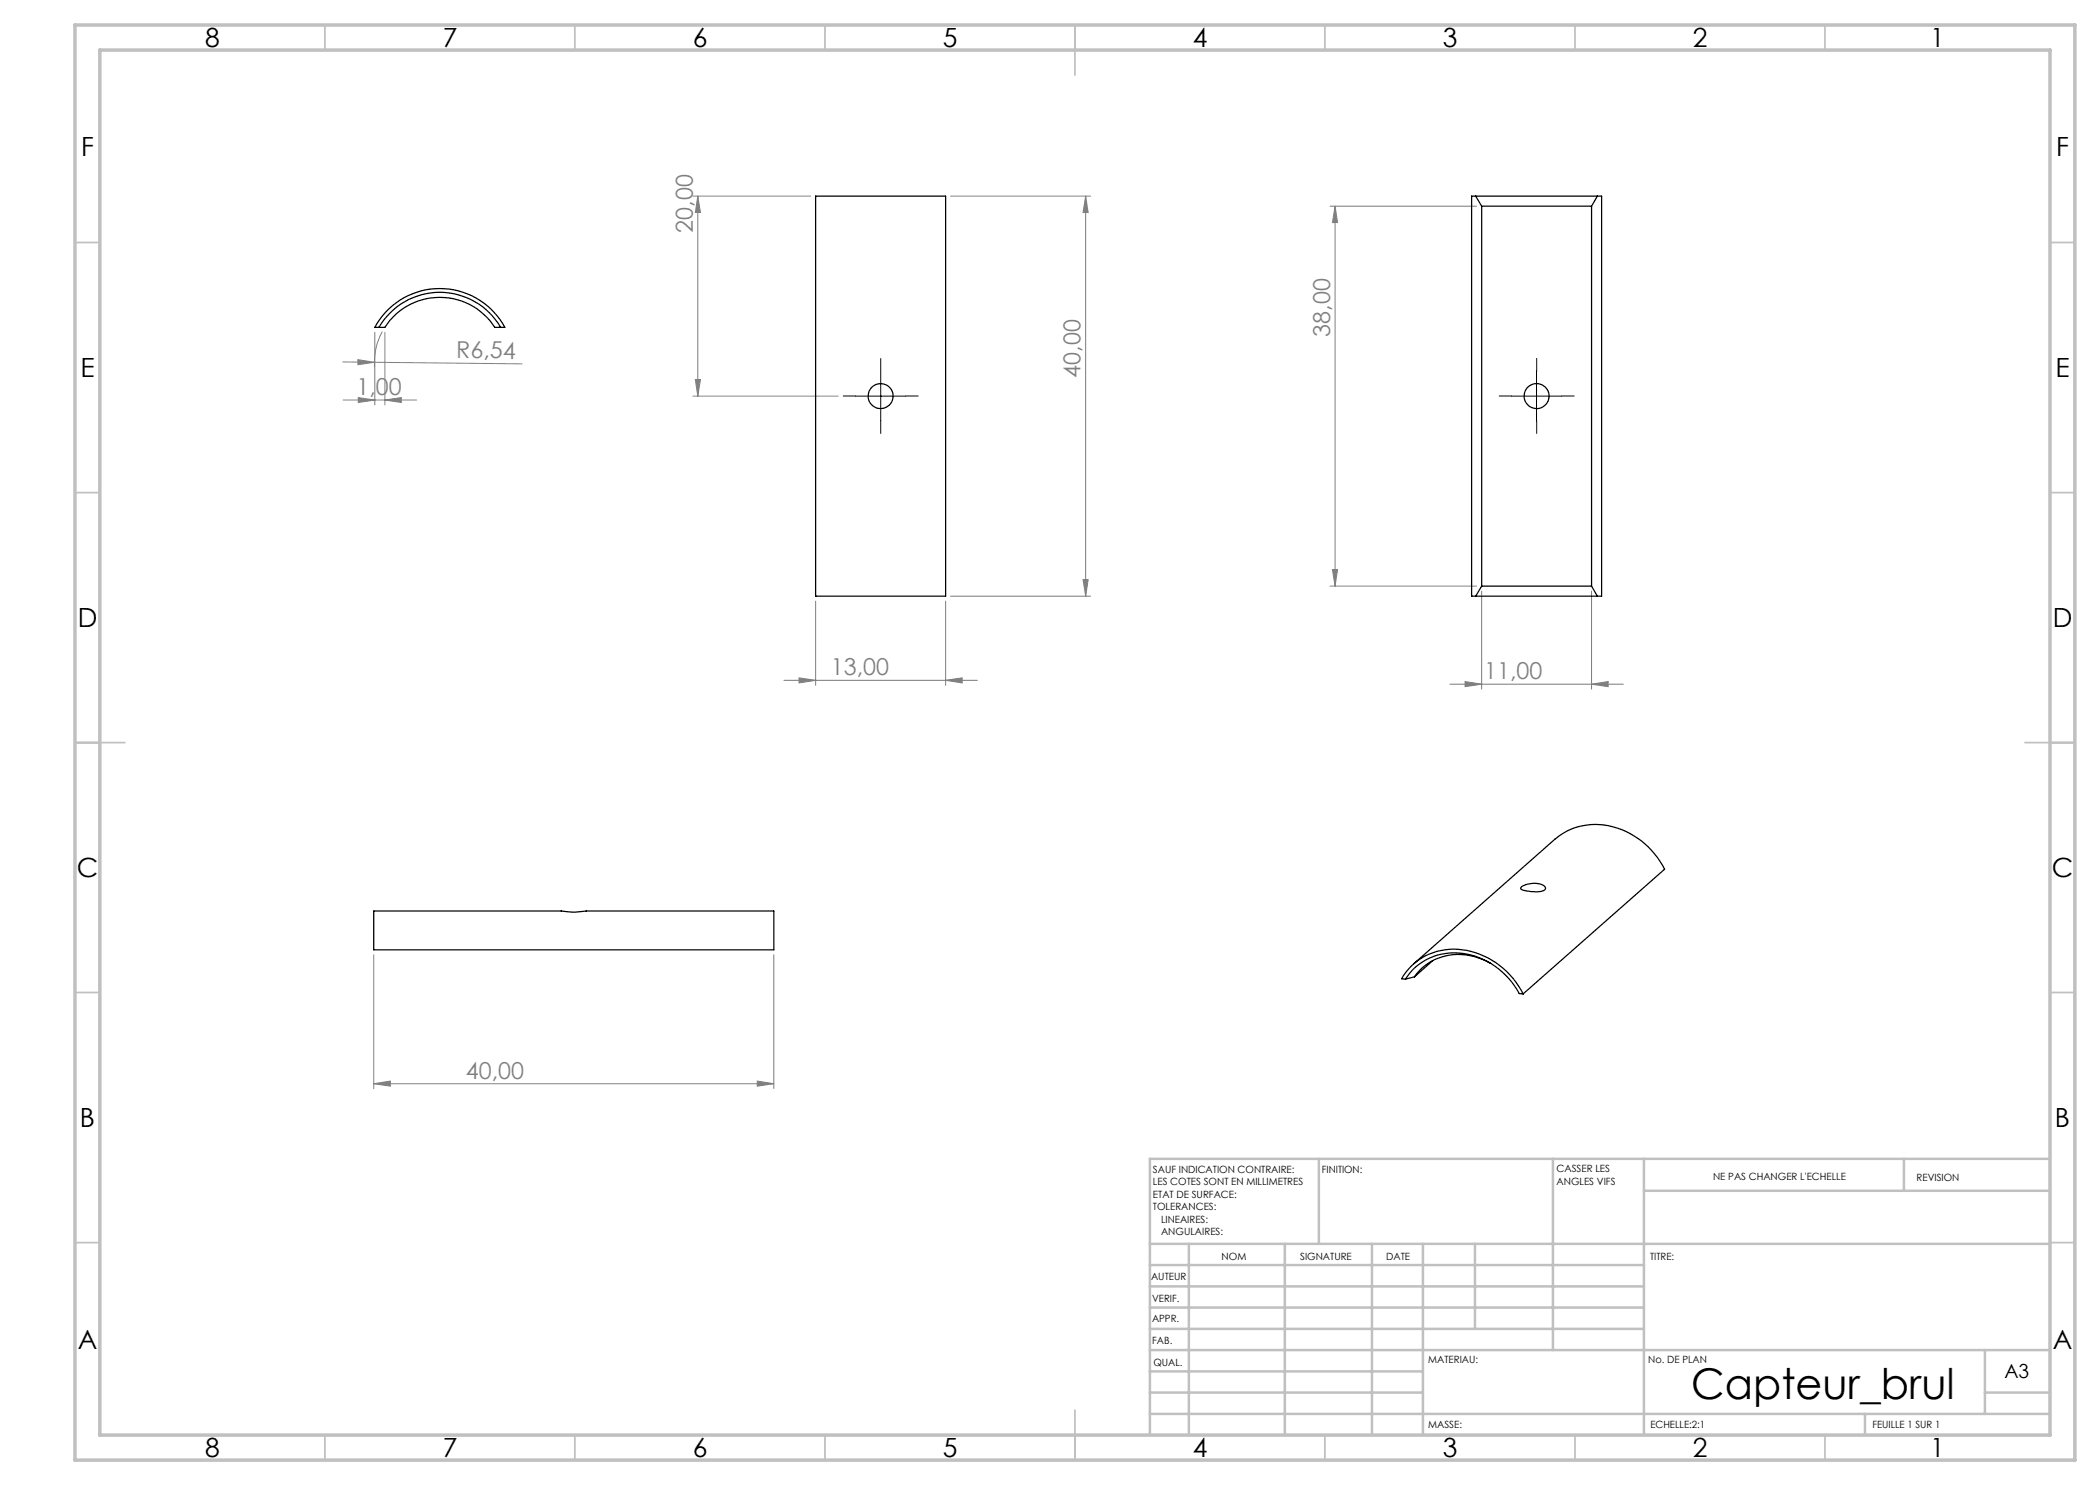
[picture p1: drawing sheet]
<svg xmlns="http://www.w3.org/2000/svg" width="420mm" height="297mm" viewBox="0 0 420 297" stroke-linecap="round" stroke-linejoin="round" font-family="sans-serif">
<g fill="none" stroke="#808080" stroke-width=".2">
<path d="M138.6 39.2h23.5M139.6 39.2l.5 3.3h-1zM139.6 39.2v40M190.1 39.2h28M217.1 39.2l.5 3.3h-1zM217.1 39.2v80M266 41.2h29.3M267 41.2v76M267 41.2l.5 3.3h-1zM68.5 72.4l35.9 .4M71.6 71.9l3.3 .6-3.3 .5zM71.6 79.5l3.4 .5-3.4 .5z"/>
<path d="M75 66.5v14.5M76.4 66.3a13.4 13.4 0 0 0-1.5 7.1M77 66.5v14.5M138.6 79.2h29M139.1 75.9h1l-.5 3.3zM68.6 80h14.7M77 80l3.3-.5v1zM190.1 119.2h28M216.6 115.9h1l-.5 3.3zM266 117.2h29.3M266.5 113.9h1l-.5 3.3zM296.3 118.2v19.6"/>
<path d="M318.3 118.2v19.6M156.8 136.1h38.7M159.8 135.6l3.3 .5-3.3 .5zM163.1 120.2v16.9M189.1 136.1l3.3-.5v1zM189.1 120.2v16.9M290 136.8h34.7M293 136.3l3.3 .5-3.3 .5zM318.3 136.8l3.3-.5v1zM74.8 191v26.7M154.8 191v26.7M74.8 216.7l3.3-.5v1z"/>
<path d="M74.8 216.7h80M151.4 216.2l3.4 .5-3.4 .5z"/>
</g>
<path d="M171.1 79.2h-2.5M176.1 74.2v-2.5M181.1 79.2h2.5M302.3 79.2h-2.5M307.3 74.2v-2.5M312.3 79.2h2.5M176.1 84.2v2.5M307.3 84.2v2.5" fill="none" stroke="#000" stroke-width=".2" stroke-dasharray="30.5 1.3 1.3 1.3"/>
<path d="M171.1 79.2h10M176.1 74.2v10M302.3 79.2h10M307.3 74.2v10" fill="none" stroke="#000" stroke-width=".2"/>
<g fill="none" stroke="#c0c0c0" stroke-width=".35">
<path d="M65 5v5M115 5v5M165 5v5M215 5v10M265 5v5M315 5v5M365 5v5M15 48.5h5M410 48.5h5M15 98.5h5M410 98.5h5M15 148.5h10"/>
<path d="M405 148.5h10M15 198.5h5M410 198.5h5M15 248.5h5M410 248.5h5M65 287v5M115 287v5M165 287v5M215 282v10M265 287v5M315 287v5M365 287v5"/>
</g>
<g fill="none" stroke="#c0c0c0" stroke-width=".5">
<path d="M263.8 231.8v17M310.6 231.8v38.2M328.8 231.8v55.2M328.8 238.2h81.2M380.8 231.8v6.4M410 231.8h-180v55.2M230 248.8h180M230 257.3h98.8M230 253h98.8M237.8 248.8v38.2M257 248.8v38.2M274.4 248.8v38.2"/>
<path d="M284.6 248.8v38.2M295 248.8v17M230 265.8h98.8M230 261.5h98.8M230 278.5h54.6M230 274.3h54.6M230 270h180M397 278.5h13M397 270v12.8M230 282.8h180M373 282.8v4.2"/>
</g>
<path d="M15 5h400v287h-400zM20 10h390v277h-390z" fill="none" stroke="#c0c0c0" stroke-width=".7"/>
<g fill="#808080">
<path d="M71.6 71.9l3.3 .6-3.3 .5z"/>
<path d="M189.1 136.1l3.3-.5v1zM159.8 135.6l3.3 .5-3.3 .5z"/>
<path d="M293 136.3l3.3 .5-3.3 .5zM318.3 136.8l3.3-.5v1zM74.8 216.7l3.3-.5v1zM151.4 216.2l3.4 .5-3.4 .5z"/>
<path d="M77 80l3.3-.5v1zM71.6 79.5l3.4 .5-3.4 .5z"/>
<path d="M216.6 115.9h1l-.5 3.3zM217.1 39.2l.5 3.3h-1zM139.1 75.9h1l-.5 3.3zM139.6 39.2l.5 3.3h-1z"/>
<path d="M267 41.2l.5 3.3h-1zM266.5 113.9h1l-.5 3.3z"/>
</g>
<g fill="none" stroke="#000" stroke-width=".25">
<path d="M163.1 39.2h26v80h-26zM295.1 39.2h24.4M295.1 39.2h-.8v80h.8M295.1 39.2l1.2 2M319.5 39.2l-1.2 2M319.5 39.2h.8v80h-.8M296.3 41.2h22M296.3 41.2v76M318.3 41.2v76M75.8 65.5a14.1 14.1 0 0 1 24.3 0M77.1 62.4a14.8 14.8 0 0 1 23.9 3.1h-2a13.1 13.1 0 0 0-22 0h-2l1-1.6zM295.1 119.2h24.4"/>
<path d="M296.3 117.2h22M296.3 117.2l-1.2 2M318.3 117.2l1.2 2M304.2 177.5a4.5 4.5 0 0 1 4.7-.3l.2 .5a1.98 1.98 0 0 1-2 .7l-.9-.1a3.5 3.5 0 0 1-2.1-.6zM74.8 182.2h37.5a14.9 14.9 0 0 0 5 0h37.5v7.8h-80zM281.1 195.8h-.8a12.4 12.4 0 0 1 15.6-5 16.4 16.4 0 0 1 8.7 8M281.1 195.8a11.8 11.8 0 0 1 14.8-4.2 15.8 15.8 0 0 1 7.9 7.1l.8 .1M282.7 192.8l28.3-25a13.2 13.2 0 0 1 15.7-.7 16.6 16.6 0 0 1 6.2 6.7l-28.3 25M282.9 195.4l-1.8 .4M286.6 192.1l-3.7 3.3M298.1 192.6a11.6 11.6 0 0 0-14.3 1.6l-.9 1.2"/>
<circle cx="176.1" cy="79.2" r="2.5"/>
<circle cx="307.3" cy="79.2" r="2.51"/>
</g>
<text font-size="8.5" x="338.3" y="279.7">Capteur_brul</text>
<g font-size="5.3">
<text x="41" y="9.5">8</text>
<text x="88.5" y="9.5">7</text>
<text x="138.5" y="9.5">6</text>
<text x="188.5" y="9.5">5</text>
<text x="238.5" y="9.5">4</text>
<text x="288.5" y="9.5">3</text>
<text x="338.5" y="9.5">2</text>
<text x="386" y="9.5">1</text>
<text x="16.2" y="31.2">F</text>
<text x="411.2" y="31.2">F</text>
<text x="16.1" y="75.5">E</text>
<text x="411.1" y="75.5">E</text>
<text x="15.5" y="125.5">D</text>
<text x="410.5" y="125.5">D</text>
<text x="15.4" y="175.5">C</text>
<text x="410.4" y="175.5">C</text>
<text x="16" y="225.5">B</text>
<text x="411" y="225.5">B</text>
<text x="15.5" y="269.7">A</text>
<text x="410.5" y="269.7">A</text>
<text x="41" y="291.5">8</text>
<text x="88.5" y="291.5">7</text>
<text x="138.5" y="291.5">6</text>
<text x="188.5" y="291.5">5</text>
<text x="238.5" y="291.5">4</text>
<text x="288.5" y="291.5">3</text>
<text x="338.5" y="291.5">2</text>
<text x="386" y="291.5">1</text>
</g>
<g font-size="4.7" fill="#808080">
<text x="138.6" y="46.5" transform="rotate(-90 138.6 46.5)">20,00</text>
<text x="91.3" y="71.7">R6,54</text>
<text x="266" y="67.3" transform="rotate(-90 266 67.3)">38,00</text>
<text x="216.1" y="75.5" transform="rotate(-90 216.1 75.5)">40,00</text>
<text x="71.3" y="79">1,00</text>
<text x="166.2" y="135">13,00</text>
<text x="296.8" y="135.8">11,00</text>
<text x="93.2" y="215.7">40,00</text>
</g>
<text font-size="3.9" x="400.9" y="275.5">A3</text>
<g font-size="2">
<text x="230.6" y="234.6">SAUF INDICATION CONTRAIRE:</text>
<text x="230.6" y="237.1">LES COTES SONT EN MILLIMETRES</text>
<text x="230.6" y="239.6">ETAT DE SURFACE:</text>
<text x="264.4" y="234.6">FINITION:</text>
<text x="311.3" y="234.5">CASSER LES</text>
<text x="311.3" y="237">ANGLES VIFS</text>
<text x="342.6" y="236">NE PAS CHANGER L'ECHELLE</text>
<text x="383.3" y="236.2">REVISION</text>
<text x="230.6" y="242.1">TOLERANCES:</text>
<text x="232.2" y="244.6">LINEAIRES:</text>
<text x="232.2" y="247.1">ANGULAIRES:</text>
<text x="244.3" y="252">NOM</text>
<text x="260" y="251.9">SIGNATURE</text>
<text x="277.2" y="251.9">DATE</text>
<text x="330" y="251.9">TITRE:</text>
<text x="230.2" y="256.1">AUTEUR</text>
<text x="230.4" y="260.3">VERIF.</text>
<text x="230.4" y="264.4">APPR.</text>
<text x="230.5" y="268.8">FAB.</text>
<text x="230.7" y="273.1">QUAL.</text>
<text x="285.7" y="272.5">MATERIAU:</text>
<text x="329.6" y="272.5">No. DE PLAN</text>
<text x="285.6" y="285.5">MASSE:</text>
<text x="330.1" y="285.6">ECHELLE:2:1</text>
<text x="374.5" y="285.6">FEUILLE 1 SUR 1</text>
</g>
</svg>
